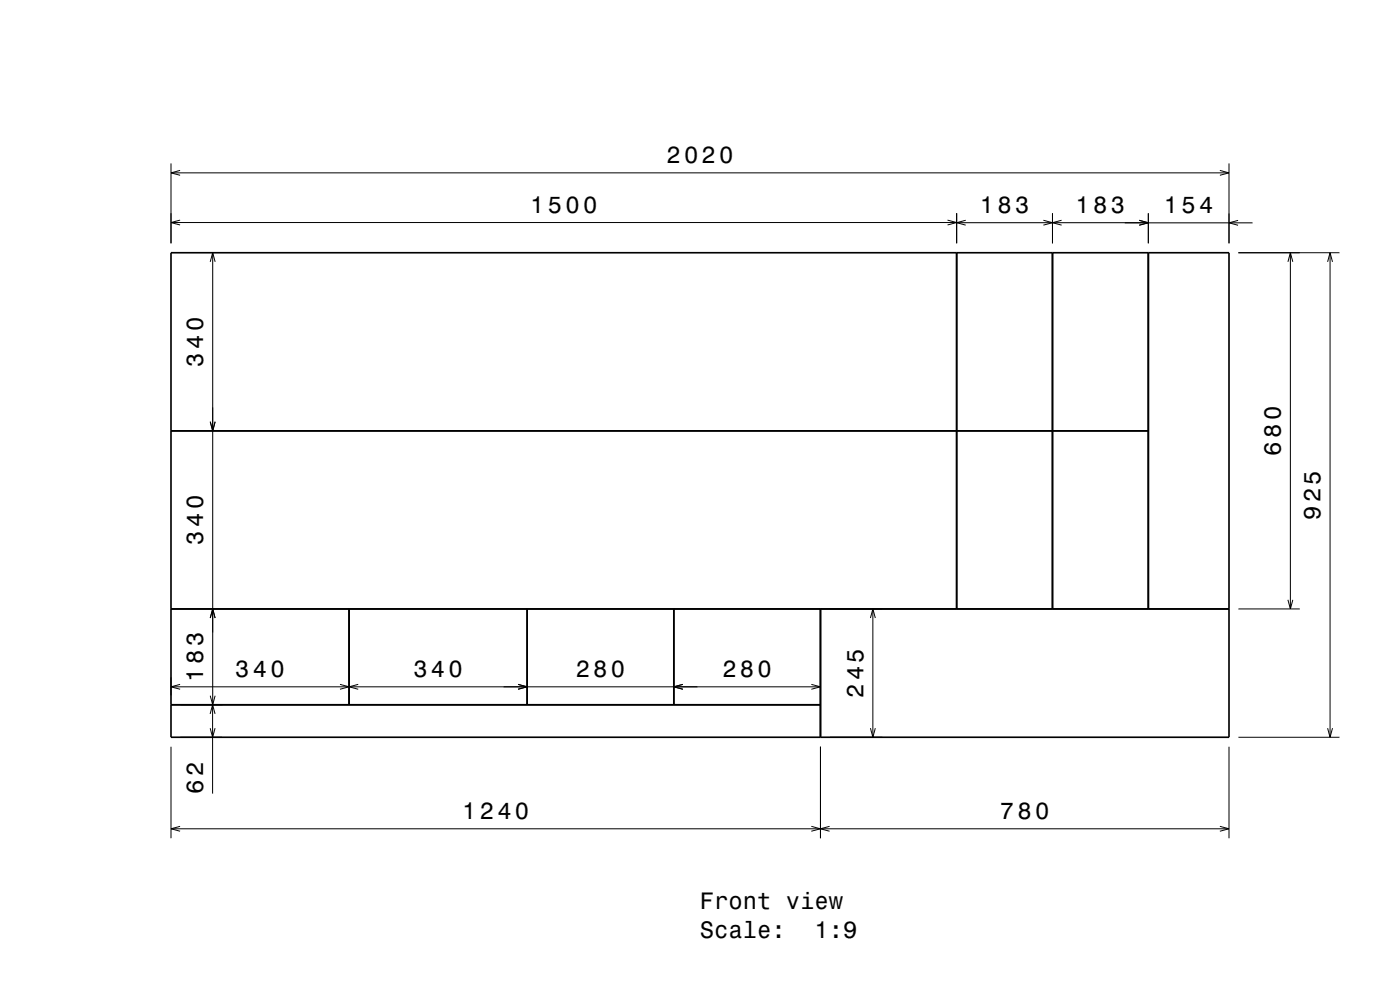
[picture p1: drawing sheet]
<svg xmlns="http://www.w3.org/2000/svg" width="297mm" height="210mm" viewBox="0 0 297 210" stroke-linecap="round" stroke-linejoin="round" font-family="sans-serif">
<g fill="none" stroke="#000" stroke-width=".21">
<path d="M36.3 34.7v16.9M36.3 36.7h224.4M38.2 36.1l-1.9 .6 1.9 .5M258.8 36.1l1.9 .6-1.9 .5M260.7 34.7v16.9M36.3 47.2h166.6M38.2 46.7l-1.9 .5 1.9 .5M44.6 55.5l.5-1.9 .5 1.9M45.1 53.6v95.9M201 46.7l1.9 .5-1.9 .5M202.9 45.2v6.4M202.9 47.2l62.8 .1"/>
<path d="M204.9 46.7l-2 .5 2 .6M221.3 46.7l2 .5-2 .6M223.3 45.2v6.4M225.2 46.7l-1.9 .5 1.9 .6M241.7 47.8l1.9-.6-1.9-.5 1.9 .6-1.9 .5M243.6 45.2v6.4M262.7 46.8l-2 .5 2 .5M262.7 53.6h21.5M273.2 55.5l.5-1.9 .6 1.9M273.7 53.6v75.6M281.6 55.5l.6-1.9 .5 1.9M282.2 53.6v102.8"/>
<path d="M45.6 89.5l-.5 1.9-.5-1.9 .5 1.9 .5-1.9M44.6 131.1l.5-1.9 .5 1.9M176.1 129.2h11.1M184.7 131.1l.5-1.9 .5 1.9M185.2 129.2v27.2M262.7 129.2h13M273.2 127.2l.5 2 .6-2M36.3 143.7v3.8M36.3 158.4v19.4M36.3 145.7h137.8M38.2 145.2l-1.9 .5 1.9 .5M38.3 156.4h8.8"/>
<path d="M38.3 149.5h8.8M44.6 154.5l.5 1.9 .5-1.9M44.6 151.4l.5-1.9 .5 1.9M44.6 147.6l.5 1.9 .5-1.9M45.1 149.5v18.8M72.1 145.2l2 .5-2 .5M76 145.2l-1.9 .5 1.9 .5M109.9 145.2l1.9 .5-1.9 .5M144.9 145.2l-2 .5 2 .5M172.1 145.2l2 .5-2 .5M174.1 158.4v19.4M176.1 156.4h11.1"/>
<path d="M184.7 154.5l.5 1.9 .5-1.9M260.7 158.4v19.4M262.7 156.4h21.5M281.6 154.5l.6 1.9 .5-1.9M36.3 175.8h224.4M38.2 175.3l-1.9 .5 1.9 .5M172.1 175.3l2 .5-2 .5M176 175.3l-1.9 .5 1.9 .5M258.8 175.3l1.9 .5-1.9 .5"/>
</g>
<path d="M36.3 53.6h224.4v102.8h-224.4zM202.9 53.6v75.6M223.3 53.6v75.6M243.6 53.6v75.6M36.3 91.4h207.3M36.3 129.2h224.4M74.1 129.2v20.3M111.8 129.2v20.3M142.9 129.2v20.3M174.1 129.2v27.2M36.3 149.5h137.8" fill="none" stroke="#000" stroke-width=".35"/>
<g font-size="5">
<text x="141.4" y="34.7">2020</text>
<text x="112.5" y="45.2">1500</text>
<text x="207.9" y="45.2">183</text>
<text x="228.2" y="45.2">183</text>
<text x="246.9" y="45.3">154</text>
<text x="43.1" y="77.8" transform="rotate(-90 43.1 77.8)">340</text>
<text x="271.7" y="96.6" transform="rotate(-90 271.7 96.6)">680</text>
<text x="280.2" y="110.3" transform="rotate(-90 280.2 110.3)">925</text>
<text x="43.1" y="115.5" transform="rotate(-90 43.1 115.5)">340</text>
<text x="49.9" y="143.7">340</text>
<text x="87.7" y="143.7">340</text>
<text x="122.1" y="143.7">280</text>
<text x="153.2" y="143.7">280</text>
<text x="43.1" y="144.6" transform="rotate(-90 43.1 144.6)">183</text>
<text x="183.2" y="148" transform="rotate(-90 183.2 148)">245</text>
<text x="43.1" y="168.3" transform="rotate(-90 43.1 168.3)">62</text>
<text x="98" y="173.8">1240</text>
<text x="212.1" y="173.8">780</text>
<text x="148.5" y="192.9">Front view</text>
<text x="148.5" y="199">Scale:</text>
<text x="172.8" y="199">1:9</text>
</g>
</svg>
